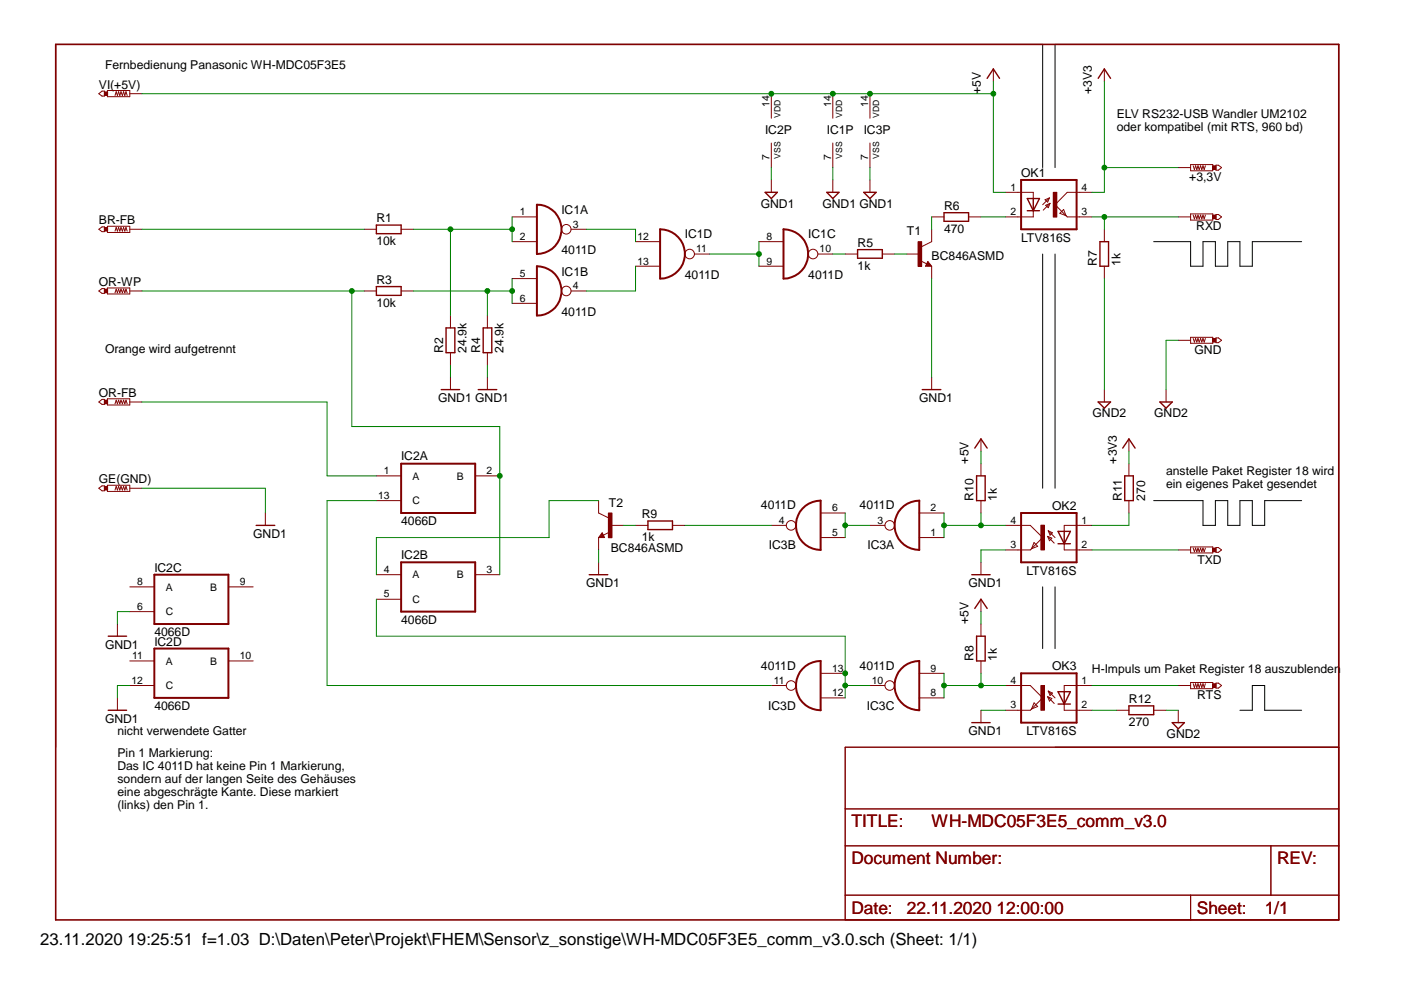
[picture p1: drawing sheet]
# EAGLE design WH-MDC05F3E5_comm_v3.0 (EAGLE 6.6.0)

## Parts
+3,3V  PTR1PAD1-17  [P1-17]
BR-FB  PTR1PAD1-17  [P1-17]
GE(GND)  PTR1PAD1-17  [P1-17]
GND  PTR1PAD1-17  [P1-17]
IC1  4011D  [SO14]
IC2  4066D  [SO14]
IC3  4011D  [SO14]
OK1  LTV816S  [SMD4]
OK2  LTV816S  [SMD4]
OK3  LTV816S  [SMD4]
OR-FB  PTR1PAD1-17  [P1-17]
OR-WP  PTR1PAD1-17  [P1-17]
R1  10k  R-EU_R0805  [R0805]
R2  24.9k  R-EU_R0805  [R0805]
R3  10k  R-EU_R0805  [R0805]
R4  24.9k  R-EU_R0805  [R0805]
R5  1k  R-EU_R0805  [R0805]
R6  470  R-EU_R0805  [R0805]
R7  1k  R-EU_R0805  [R0805]
R8  1k  R-EU_R0805  [R0805]
R9  1k  R-EU_R0805  [R0805]
R10  1k  R-EU_R0805  [R0805]
R11  270  R-EU_R0805  [R0805]
R12  270  R-EU_R0805  [R0805]
RTS  PTR1PAD1-17  [P1-17]
RXD  PTR1PAD1-17  [P1-17]
T1  BC846ASMD  [SOT23]
T2  BC846ASMD  [SOT23]
TXD  PTR1PAD1-17  [P1-17]
VI(+5V)  PTR1PAD1-17  [P1-17]

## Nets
+3V3: +3,3V.TP OK1.4(COL) R11.2
+5V: IC1.14(P:VDD) IC2.14(P:VDD) IC3.14(P:VDD) OK1.1(A) R8.2 R10.2 VI(+5V).TP
GND1: GE(GND).TP IC1.7(P:VSS) IC2.6(C:C) IC2.7(P:VSS) IC2.12(D:C) IC3.7(P:VSS) OK2.3(EMIT) OK3.3(EMIT) R2.1 R4.1 T1.2(E) T2.2(E)
GND2: GND.TP R7.1 R12.2
N$1: IC1.1(A:I0) IC1.2(A:I1) R1.2 R2.2
N$2: IC1.5(B:I0) IC1.6(B:I1) R3.2 R4.2
N$3: IC1.3(A:O) IC1.12(D:I0)
N$4: IC1.4(B:O) IC1.13(D:I1)
N$5: IC1.8(C:I0) IC1.9(C:I1) IC1.11(D:O)
N$6: IC1.10(C:O) R5.1
N$7: R5.2 T1.1(B)
N$8: R6.2 T1.3(C)
N$9: OK1.2(C) R6.1
N$10: OK1.3(EMIT) R7.2 RXD.TP
N$11: IC2.4(B:A) T2.3(C)
N$12: OK2.1(A) R11.1
N$13: IC2.1(A:A) OR-FB.TP
N$14: IC2.2(A:B) IC2.3(B:B) OR-WP.TP R3.1
N$15: BR-FB.TP R1.1
N$16: OK2.2(C) TXD.TP
N$17: IC2.13(A:C) IC3.11(D:O)
N$18: IC3.8(C:I0) IC3.9(C:I1) OK3.4(COL) R8.1
N$19: IC2.5(B:C) IC3.10(C:O) IC3.12(D:I0) IC3.13(D:I1)
N$20: OK3.2(C) R12.1
N$21: OK3.1(A) RTS.TP
N$23: IC3.1(A:I0) IC3.2(A:I1) OK2.4(COL) R10.1
N$25: IC3.3(A:O) IC3.5(B:I0) IC3.6(B:I1)
N$26: R9.1 T2.1(B)
N$27: IC3.4(B:O) R9.2
Unconnected: IC2.8(C:A) IC2.9(C:B) IC2.10(D:B) IC2.11(D:A)

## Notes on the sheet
- Fernbedienung Panasonic WH-MDC05F3E5
- ELV RS232-USB Wandler UM2102
  oder kompatibel (mit RTS, 960 bd)
- Orange wird aufgetrennt
- anstelle Paket Register 18 wird
  ein eigenes Paket gesendet
- H-Impuls um Paket Register 18 auszublenden
- nicht verwendete Gatter
- Pin 1 Markierung:
  Das IC 4011D hat keine Pin 1 Markierung, 
  sondern auf der langen Seite des Gehäuses 
  eine abgeschrägte Kante. Diese markiert
  (links) den Pin 1.
